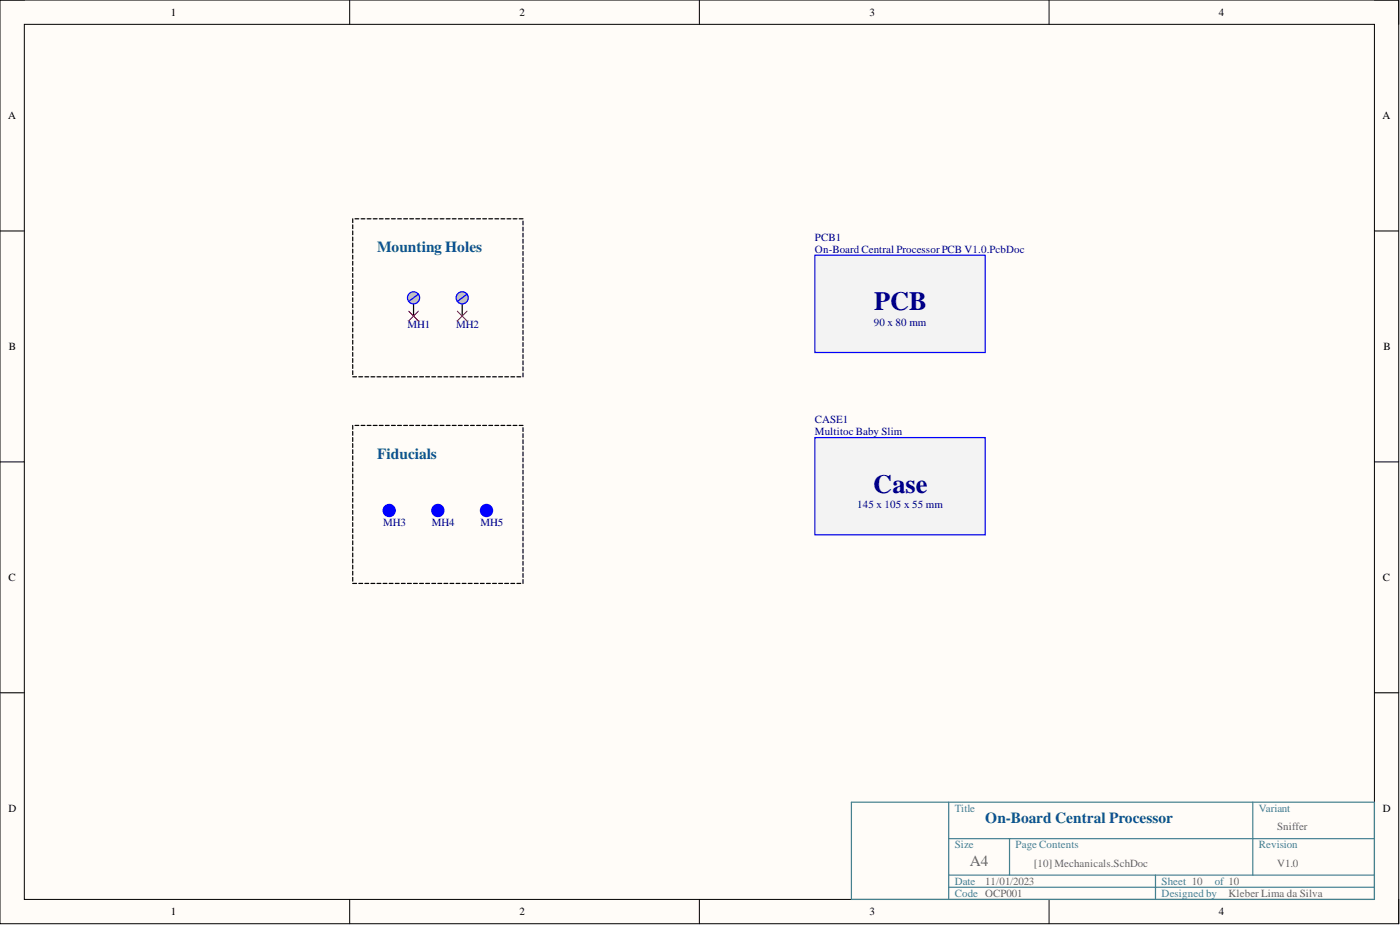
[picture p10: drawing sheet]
<svg xmlns="http://www.w3.org/2000/svg" width="292mm" height="193mm" viewBox="0 0 292 193" stroke-linecap="round" stroke-linejoin="round" font-family="sans-serif">
<path d="M0 0h291.8v192.7h-291.8z" fill-rule="evenodd" fill="#fffcf8"/>
<path d="M0 0h291.8v192.7h-291.8z" fill="none" stroke="#000" stroke-width=".21"/>
<path d="M5.1 5.1h281.7v182.5h-281.7z" fill-rule="evenodd" fill="#fffcf8"/>
<g fill="none" stroke="#000" stroke-width=".21">
<path d="M0 0h5.1M5.1 5.1h281.7v182.5h-281.7zM73 0v5.1M145.9 0v5.1M218.9 0v5.1M286.8 0h5v5.1M0 48.2h5.1M286.8 48.2h5M0 96.4h5.1M286.8 96.4h5M0 144.5h5.1M286.8 144.5h5"/>
<path d="M73 187.6v5.1M145.9 187.6v5.1M218.9 187.6v5.1M291.8 187.6v5.1"/>
</g>
<path d="M177.6 167.4h109.2v20.2h-109.2zM197.9 175h88.9M197.9 167.4v20.2M210.6 175v7.6M261.4 167.4v15.2M197.9 182.6h88.9M197.9 185.1h88.9M241.1 182.6v5" fill="none" stroke="#45818e" stroke-width=".25"/>
<path d="M86.3 63.4v2.5" fill="none" stroke="#000" stroke-width=".25"/>
<circle cx="86.3" cy="62.1" r="1.27" fill="#c0c0c0"/>
<g fill="none" stroke="#00f" stroke-width=".25">
<path d="M87.3 61.4l-2 1.5"/>
<circle cx="86.3" cy="62.1" r="1.27"/>
</g>
<path d="M96.4 63.4v2.5" fill="none" stroke="#000" stroke-width=".25"/>
<circle cx="96.4" cy="62.1" r="1.27" fill="#c0c0c0"/>
<g fill="none" stroke="#00f" stroke-width=".25">
<path d="M97.4 61.4l-2 1.5"/>
<circle cx="96.4" cy="62.1" r="1.27"/>
</g>
<path d="M85.3 64.9l2 2M87.3 64.9l-2 2M95.4 64.9l2 2M97.4 64.9l-2 2" fill="none" stroke="#f00" stroke-width=".21"/>
<path d="M170 53.3h35.6v20.2h-35.6z" fill-rule="evenodd" fill="#f3f3f3"/>
<path d="M170 53.3h35.6v20.2h-35.6z" fill="none" stroke="#00f" stroke-width=".25"/>
<path d="M170 91.3h35.6v20.3h-35.6z" fill-rule="evenodd" fill="#f3f3f3"/>
<path d="M170 91.3h35.6v20.3h-35.6z" fill="none" stroke="#00f" stroke-width=".25"/>
<circle cx="81.2" cy="106.5" r="1.27" fill="#00f"/>
<circle cx="81.2" cy="106.5" r="1.27" fill="none" stroke="#00f" stroke-width=".25"/>
<circle cx="91.4" cy="106.5" r="1.27" fill="#00f"/>
<circle cx="91.4" cy="106.5" r="1.27" fill="none" stroke="#00f" stroke-width=".25"/>
<circle cx="101.5" cy="106.5" r="1.27" fill="#00f"/>
<circle cx="101.5" cy="106.5" r="1.27" fill="none" stroke="#00f" stroke-width=".25"/>
<g fill="none" stroke="#000" stroke-width=".25">
<path d="M73.6 45.6v.8M73.6 46.9v.8M73.6 48.2v.8M73.6 49.5v.7M73.6 50.7v.8M73.6 52v.8M73.6 53.3v.7M73.6 54.5v.8M73.6 55.8v.8M73.6 57.1v.7M73.6 58.3v.8M73.6 59.6v.8"/>
<path d="M74.1 45.6h.8M75.3 45.6h.8M76.6 45.6h.8M77.9 45.6h.8M79.1 45.6h.8M80.4 45.6h.8M81.7 45.6h.8M83 45.6h.7M84.2 45.6h.8M85.5 45.6h.8M86.8 45.6h.8M88 45.6h.8"/>
<path d="M89.3 45.6h.8M90.6 45.6h.8M91.8 45.6h.8M93.1 45.6h.8M94.4 45.6h.8M95.6 45.6h.8M96.9 45.6h.8M98.2 45.6h.8M99.4 45.6h.8M100.7 45.6h.8M102 45.6h.8M103.3 45.6h.7"/>
<path d="M104.5 45.6h.8M105.8 45.6h.8M107.1 45.6h.8M108.3 45.6h.8M109.1 46.1v.8M109.1 47.4v.8M109.1 48.7v.8M109.1 49.9v.8M109.1 51.2v.8M109.1 52.5v.8M109.1 53.7v.8M109.1 55v.8"/>
<path d="M109.1 56.3v.8M109.1 57.5v.8M109.1 58.8v.8M73.6 60.9v.8M73.6 62.1v.8M73.6 63.4v.8M73.6 64.7v.8M73.6 65.9v.8M73.6 67.2v.8M73.6 68.5v.8M73.6 69.7v.8M73.6 71v.8"/>
<path d="M73.6 72.3v.8M73.6 73.5v.8M73.6 74.8v.8M73.6 76.1v.8M73.6 77.3v.8M73.6 78.6h.8M74.9 78.6h.8M76.1 78.6h.8M77.4 78.6h.8M78.7 78.6h.8M79.9 78.6h.8M81.2 78.6h.8"/>
<path d="M82.5 78.6h.8M83.7 78.6h.8M85 78.6h.8M86.3 78.6h.8M87.6 78.6h.7M88.8 78.6h.8M90.1 78.6h.8M91.4 78.6h.8M92.6 78.6h.8M93.9 78.6h.8M95.2 78.6h.8M96.4 78.6h.8"/>
<path d="M97.7 78.6h.8M99 78.6h.8M100.2 78.6h.8M101.5 78.6h.8M102.8 78.6h.8M104 78.6h.8M105.3 78.6h.8M106.6 78.6h.8M107.9 78.6h.7M109.1 60.1v.8M109.1 61.3v.8M109.1 62.6v.8"/>
<path d="M109.1 63.9v.8M109.1 65.1v.8M109.1 66.4v.8M109.1 67.7v.8M109.1 68.9v.8M109.1 70.2v.8M109.1 71.5v.8M109.1 72.7v.8M109.1 74v.8M109.1 75.3v.8M109.1 76.5v.8M109.1 77.8v.8"/>
<path d="M73.6 88.8v.7M73.6 90v.8M73.6 91.3v.8M73.6 92.6v.7M73.6 93.8v.8M73.6 95.1v.8M73.6 96.4v.7M73.6 97.6v.8M73.6 98.9v.8M74.1 88.8h.8M75.3 88.8h.8M76.6 88.8h.8"/>
<path d="M77.9 88.8h.8M79.1 88.8h.8M80.4 88.8h.8M81.7 88.8h.8M83 88.8h.7M84.2 88.8h.8M85.5 88.8h.8M86.8 88.8h.8M88 88.8h.8M89.3 88.8h.8M90.6 88.8h.8M91.8 88.8h.8"/>
<path d="M93.1 88.8h.8M94.4 88.8h.8M95.6 88.8h.8M96.9 88.8h.8M98.2 88.8h.8M99.4 88.8h.8M100.7 88.8h.8M102 88.8h.8M103.3 88.8h.7M104.5 88.8h.8M105.8 88.8h.8M107.1 88.8h.8"/>
<path d="M108.3 88.8h.8M109.1 89.2v.8M109.1 90.5v.8M109.1 91.8v.8M109.1 93v.8M109.1 94.3v.8M109.1 95.6v.8M109.1 96.8v.8M109.1 98.1v.8M109.1 99.4v.8M73.6 100.2v.8M73.6 101.4v.8"/>
<path d="M73.6 102.7v.8M73.6 104v.8M73.6 105.2v.8M73.6 106.5v.8M73.6 107.8v.8M73.6 109v.8M73.6 110.3v.8M73.6 111.6v.8M73.6 112.8v.8M73.6 114.1v.8M73.6 115.4v.8M73.6 116.6v.8"/>
<path d="M73.6 117.9v.8M73.6 119.2v.8M109.1 100.6v.8M109.1 101.9v.8M109.1 103.2v.8M109.1 104.4v.8M109.1 105.7v.8M109.1 107v.8M109.1 108.2v.8M109.1 109.5v.8M109.1 110.8v.8M109.1 112v.8"/>
<path d="M109.1 113.3v.8M109.1 114.6v.8M109.1 115.8v.8M109.1 117.1v.8M109.1 118.4v.8M109.1 119.7v.7M73.6 120.4v.8M73.6 121.7h.8M74.9 121.7h.8M76.1 121.7h.8M77.4 121.7h.8M78.7 121.7h.8"/>
<path d="M79.9 121.7h.8M81.2 121.7h.8M82.5 121.7h.8M83.7 121.7h.8M85 121.7h.8M86.3 121.7h.8M87.6 121.7h.7M88.8 121.7h.8M90.1 121.7h.8M91.4 121.7h.8M92.6 121.7h.8M93.9 121.7h.8"/>
<path d="M95.2 121.7h.8M96.4 121.7h.8M97.7 121.7h.8M99 121.7h.8M100.2 121.7h.8M101.5 121.7h.8M102.8 121.7h.8M104 121.7h.8M105.3 121.7h.8M106.6 121.7h.8M107.9 121.7h.7M109.1 120.9v.8"/>
</g>
<g font-size="5.5" fill="#000080">
<text x="182.4" y="64.7">PCB</text>
<text x="182.2" y="102.8">Case</text>
</g>
<g font-size="3.2" fill="#0b5394">
<text x="78.7" y="52.6">Mounting Holes</text>
<text x="78.7" y="95.7">Fiducials</text>
<text x="205.6" y="171.7">On-Board Central Processor</text>
</g>
<text font-size="3.2" fill="#666" x="202.3" y="180.6">A4</text>
<g font-size="2.3">
<text x="35.6" y="3.3">1</text>
<text x="108.4" y="3.3">2</text>
<text x="181.4" y="3.3">3</text>
<text x="254.3" y="3.3">4</text>
<text x="1.7" y="24.9">A</text>
<text x="288.5" y="24.9">A</text>
<text x="1.9" y="73">B</text>
<text x="288.6" y="73">B</text>
<text x="1.8" y="121.2">C</text>
<text x="288.5" y="121.2">C</text>
<text x="1.8" y="169.4">D</text>
<text x="288.5" y="169.4">D</text>
<text x="35.6" y="190.9">1</text>
<text x="108.4" y="190.9">2</text>
<text x="181.4" y="190.9">3</text>
<text x="254.3" y="190.9">4</text>
</g>
<g font-size="2.3" fill="#000080">
<text x="170" y="50.2">PCB1</text>
<text x="170" y="52.7">On-Board Central Processor PCB V1.0.PcbDoc</text>
<text x="85" y="68.5">MH1</text>
<text x="95.2" y="68.5">MH2</text>
<text x="182.3" y="68">90 x 80 mm</text>
<text x="170" y="88.2">CASE1</text>
<text x="170" y="90.8">Multitoc Baby Slim</text>
<text x="178.8" y="106">145 x 105 x 55 mm</text>
<text x="79.9" y="109.8">MH3</text>
<text x="90.1" y="109.8">MH4</text>
<text x="100.2" y="109.8">MH5</text>
</g>
<g font-size="2.3" fill="#45818e">
<text x="199.2" y="169.4">Title</text>
<text x="262.7" y="169.4">Variant</text>
<text x="199.2" y="177">Size</text>
<text x="211.9" y="177">Page Contents</text>
<text x="262.7" y="177">Revision</text>
<text x="199.2" y="184.6">Date</text>
<text x="242.4" y="184.6">Sheet 10</text>
<text x="253.4" y="184.6">of 10</text>
<text x="199.2" y="187.1">Code OCP001</text>
<text x="242.4" y="187.1">Designed by</text>
</g>
<g font-size="2.3" fill="#666">
<text x="266.5" y="173.2">Sniffer</text>
<text x="205.6" y="184.6">11/01/2023</text>
<text x="215.7" y="180.8">[10] Mechanicals.SchDoc</text>
<text x="266.5" y="180.8">V1.0</text>
<text x="256.3" y="187.1">Kleber Lima da Silva</text>
</g>
</svg>
